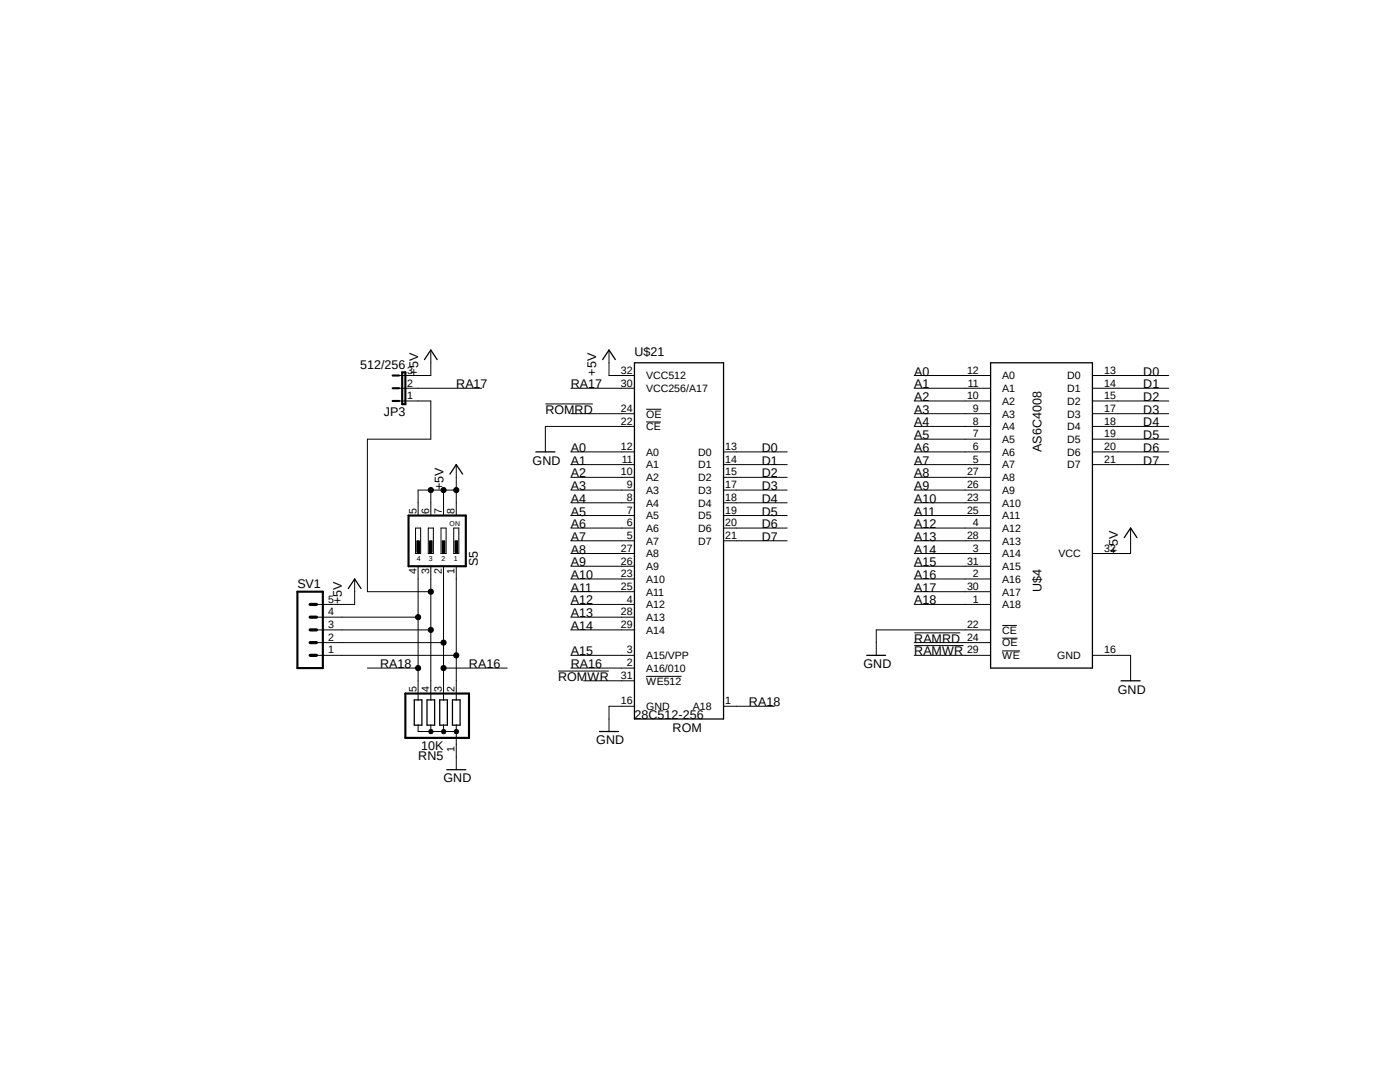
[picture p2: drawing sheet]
<svg xmlns="http://www.w3.org/2000/svg" width="279mm" height="216mm" viewBox="0 0 279 216" stroke-linecap="round" stroke-linejoin="round" font-family="sans-serif">
<path d="M58.7 67.5l174.7 89.3M233.4 67.5l-174.7 89.3" fill="none" stroke="#fff" stroke-width=".2"/>
<g fill="none" stroke="#000" stroke-width=".2">
<path d="M79.6 77.5h16.5M86 69.8v5.1h-6.4M113.9 77.5h12.7M121.5 69.8v5.1h5.1M182.5 74.9h15.2M182.5 77.5h15.2M218 74.9h15.3M218 77.5h15.3M79.6 80h6.4v7.6h-12.7v30.5h12.7M86 97.8v5.1M88.5 97.8v5.1M91.1 97.8h-7.7v5.1"/>
<path d="M91.1 92.7v10.2M108.8 80.6h9.5M113.9 90.2h12.7M113.9 92.7h12.7M113.9 95.2h12.7M113.9 97.8h12.7M113.9 82.5h12.7M126.6 85.1h-17.8v5.1M128.9 84.2h3M128.9 81.7h3.1M144.4 90.2h12.7M144.4 92.7h12.7"/>
<path d="M144.4 95.2h12.7M144.4 97.8h12.7M182.5 90.2h15.2M182.5 92.7h15.2M182.5 95.2h15.2M182.5 97.8h15.2M182.5 85.1h15.2M182.5 82.5h15.2M182.5 80h15.2M182.5 87.6h15.2M218 90.2h15.3M218 92.7h15.3"/>
<path d="M218 85.1h15.3M218 82.5h15.3M218 80h15.3M218 87.6h15.3M70.8 115.5v5.1h-7.6M82.9 105.4h1v5h-1zM83.2 107.9h.5v2.3h-.5zM83.4 113v26.7M85.5 105.4h1v5h-1zM85.7 107.9h.5v2.3h-.5zM86 113v26.7M88 105.4h1v5h-1z"/>
<path d="M88.3 107.9h.5v2.3h-.5zM88.5 113v26.7M90.6 105.4h1v5h-1zM90.8 107.9h.5v2.3h-.5zM91.1 113v26.7M113.9 100.3h12.7M113.9 102.9h12.7M113.9 105.4h12.7M113.9 107.9h12.7M113.9 110.4h12.7M113.9 113h12.7M113.9 115.5h12.7"/>
<path d="M113.9 118.1h12.7M144.4 100.3h12.7M144.4 102.9h12.7M144.4 105.4h12.7M144.4 107.9h12.7M182.5 100.3h15.2M182.5 102.9h15.2M182.5 105.4h15.2M182.5 107.9h15.2M182.5 110.4h15.2M182.5 113h15.2M182.5 115.5h15.2"/>
<path d="M182.5 118.1h15.2M225.6 105.4v5h-7.6M63.2 125.7h22.8M63.2 123.1h20.2M63.2 130.8h27.9M63.2 128.2h25.3M73.3 133.3h10.1M88.5 133.3h12.7M111.4 133.9h10.1M113.9 125.7h12.7M113.9 120.6h12.7M113.9 123.1h12.7"/>
<path d="M113.9 130.8h12.7M113.9 133.3h12.7M116.5 135.8h10.1M128.9 135h7.1M182.5 126.3h9.1M182.5 128.8h9.8M182.5 120.6h15.2M182.5 130.8h15.2M182.5 128.2h15.2M197.7 125.7h-22.8v5.1M200 124.8h2.9M200 127.3h3.1"/>
<path d="M200 129.9h3.5M218 130.8h7.6v5M83.4 144.7v1.3h7.7M85.7 145.7l.3-.2 .3 .2 .1 .3-.1 .3-.3 .1-.3-.1-.1-.3h.5h-.5zM86 144.7v1.3M88.2 145.7l.3-.2 .4 .2 .1 .3-.1 .3-.4 .1-.3-.1-.1-.3h.5h-.5zM88.5 144.7v1.3M90.8 145.7l.3-.2 .3 .2 .1 .3-.1 .3-.3 .1-.3-.1-.2-.3h.5h-.5zM91.1 144.7v8.9M126.6 140.9h-5.1v5.1M144.4 140.9h10.2"/>
<circle cx="86" cy="97.8" r=".51"/>
<circle cx="88.5" cy="97.8" r=".51"/>
<circle cx="91.1" cy="97.8" r=".51"/>
<circle cx="86" cy="118.1" r=".51"/>
<circle cx="83.4" cy="123.1" r=".51"/>
<circle cx="83.4" cy="133.3" r=".51"/>
<circle cx="86" cy="125.7" r=".51"/>
<circle cx="88.5" cy="128.2" r=".51"/>
<circle cx="88.5" cy="133.3" r=".51"/>
<circle cx="91.1" cy="130.8" r=".51"/>
</g>
<g fill="none" stroke="#000" stroke-width=".25">
<path d="M84.7 71.8l1.3-2 1.2 2M120.3 71.8l1.2-2 1.3 2M126.6 72.4h17.8v71.1h-17.8zM197.7 72.4h20.3v60.9h-20.3zM89.8 94.6l1.3-1.9 1.2 1.9M106.9 90.2h3.8M69.5 117.4l1.3-1.9 1.3 1.9M224.4 107.3l1.2-1.9 1.3 1.9M82.7 139.7h1.5v5h-1.5zM85.2 139.7h1.5v5h-1.5zM87.8 139.7h1.5v5h-1.5zM90.3 139.7h1.5v5h-1.5z"/>
<path d="M173 130.8h3.7M223.7 135.8h3.8M89.2 153.6h3.8M119.6 146h3.8"/>
</g>
<path d="M78.4 74.9h1.2M78.4 77.5h1.2M80.3 74.3h.6v6.3h-.6zM78.4 80h1.2M59.4 118.1h5v15.2h-5zM81.5 102.9h11.5v10.1h-11.5zM80.9 138.4h12.7v8.8h-12.7z" fill="none" stroke="#000" stroke-width=".42"/>
<g fill="#000">
<path d="M83.2 107.9h.5v2.3h-.5z" fill-rule="evenodd"/>
<path d="M85.7 107.9h.5v2.3h-.5z" fill-rule="evenodd"/>
<path d="M88.3 107.9h.5v2.3h-.5z" fill-rule="evenodd"/>
<path d="M90.8 107.9h.5v2.3h-.5z" fill-rule="evenodd"/>
<path d="M85.7 145.7l.3-.2 .3 .2 .1 .3-.1 .3-.3 .1-.3-.1-.1-.3h.5h-.5z" fill-rule="evenodd"/>
<path d="M88.2 145.7l.3-.2 .4 .2 .1 .3-.1 .3-.4 .1-.3-.1-.1-.3h.5h-.5z" fill-rule="evenodd"/>
<path d="M90.8 145.7l.3-.2 .3 .2 .1 .3-.1 .3-.3 .1-.3-.1-.2-.3h.5h-.5z" fill-rule="evenodd"/>
<circle cx="86" cy="97.8" r=".51"/>
<circle cx="88.5" cy="97.8" r=".51"/>
<circle cx="91.1" cy="97.8" r=".51"/>
<circle cx="86" cy="118.1" r=".51"/>
<circle cx="83.4" cy="123.1" r=".51"/>
<circle cx="83.4" cy="133.3" r=".51"/>
<circle cx="86" cy="125.7" r=".51"/>
<circle cx="88.5" cy="128.2" r=".51"/>
<circle cx="88.5" cy="133.3" r=".51"/>
<circle cx="91.1" cy="130.8" r=".51"/>
</g>
<path d="M61.9 125.7h1.3M61.9 128.2h1.3M61.9 130.8h1.3M61.9 120.6h1.3M61.9 123.1h1.3" fill="none" stroke="#000" stroke-width=".63"/>
<g font-size="2.5">
<text x="126.6" y="71.1">U$21</text>
<text x="71.9" y="73.5">512/256</text>
<text x="83.4" y="74.9" transform="rotate(-90 83.4 74.9)">+5V</text>
<text x="91.1" y="77.5">RA17</text>
<text x="113.9" y="77.5">RA17</text>
<text x="119" y="74.9" transform="rotate(-90 119 74.9)">+5V</text>
<text x="182.5" y="74.9">A0</text>
<text x="182.5" y="77.5">A1</text>
<text x="228.2" y="77.5">D1</text>
<text x="228.2" y="74.9">D0</text>
<text x="76.6" y="83.1">JP3</text>
<text x="108.8" y="82.5">ROMRD</text>
<text x="182.5" y="80">A2</text>
<text x="182.5" y="82.5">A3</text>
<text x="228.2" y="82.5">D3</text>
<text x="228.2" y="80">D2</text>
<text x="182.5" y="85.1">A4</text>
<text x="182.5" y="87.6">A5</text>
<text x="228.2" y="87.6">D5</text>
<text x="228.2" y="85.1">D4</text>
<text x="106.3" y="92.7">GND</text>
<text x="113.9" y="90.2">A0</text>
<text x="113.9" y="92.7">A1</text>
<text x="113.9" y="95.2">A2</text>
<text x="152" y="95.2">D2</text>
<text x="152" y="92.7">D1</text>
<text x="152" y="90.2">D0</text>
<text x="182.5" y="90.2">A6</text>
<text x="182.5" y="92.7">A7</text>
<text x="182.5" y="95.2">A8</text>
<text x="207.9" y="90.2" transform="rotate(-90 207.9 90.2)">AS6C4008</text>
<text x="228.2" y="92.7">D7</text>
<text x="228.2" y="90.2">D6</text>
<text x="88.5" y="97.8" transform="rotate(-90 88.5 97.8)">+5V</text>
<text x="113.9" y="97.8">A3</text>
<text x="113.9" y="100.3">A4</text>
<text x="152" y="100.3">D4</text>
<text x="152" y="97.8">D3</text>
<text x="182.5" y="97.8">A9</text>
<text x="182.5" y="100.3">A10</text>
<text x="113.9" y="102.9">A5</text>
<text x="113.9" y="105.4">A6</text>
<text x="113.9" y="107.9">A7</text>
<text x="152" y="107.9">D7</text>
<text x="152" y="105.4">D6</text>
<text x="152" y="102.9">D5</text>
<text x="182.5" y="102.9">A11</text>
<text x="182.5" y="105.4">A12</text>
<text x="182.5" y="107.9">A13</text>
<text x="95.4" y="113" transform="rotate(-90 95.4 113)">S5</text>
<text x="113.9" y="110.4">A8</text>
<text x="113.9" y="113">A9</text>
<text x="182.5" y="110.4">A14</text>
<text x="182.5" y="113">A15</text>
<text x="223.1" y="110.4" transform="rotate(-90 223.1 110.4)">+5V</text>
<text x="59.4" y="117.3">SV1</text>
<text x="113.9" y="115.5">A10</text>
<text x="113.9" y="118.1">A11</text>
<text x="182.5" y="115.5">A16</text>
<text x="182.5" y="118.1">A17</text>
<text x="207.9" y="118.1" transform="rotate(-90 207.9 118.1)">U$4</text>
<text x="68.2" y="120.6" transform="rotate(-90 68.2 120.6)">+5V</text>
<text x="113.9" y="120.6">A12</text>
<text x="113.9" y="123.1">A13</text>
<text x="113.9" y="125.7">A14</text>
<text x="182.5" y="120.6">A18</text>
<text x="113.9" y="130.8">A15</text>
<text x="182.5" y="128.2">RAMRD</text>
<text x="182.5" y="130.8">RAMWR</text>
<text x="75.9" y="133.3">RA18</text>
<text x="93.6" y="133.3">RA16</text>
<text x="111.4" y="135.8">ROMWR</text>
<text x="113.9" y="133.3">RA16</text>
<text x="172.3" y="133.3">GND</text>
<text x="126.6" y="143.5">28C512-256</text>
<text x="149.5" y="140.9">RA18</text>
<text x="223.1" y="138.4">GND</text>
<text x="84.1" y="149.6">10K</text>
<text x="119" y="148.5">GND</text>
<text x="134.2" y="146">ROM</text>
<text x="83.5" y="151.6">RN5</text>
<text x="88.5" y="156.1">GND</text>
</g>
<g font-size="2.1">
<text x="81.3" y="77.1">2</text>
<text x="81.3" y="74.6">3</text>
<text x="123.9" y="74.6">32</text>
<text x="123.9" y="77.1">30</text>
<text x="128.9" y="75.7">VCC512</text>
<text x="193" y="74.6">12</text>
<text x="193.2" y="77.1">11</text>
<text x="200" y="75.7">A0</text>
<text x="213" y="75.7">D0</text>
<text x="220.3" y="74.6">13</text>
<text x="220.3" y="77.1">14</text>
<text x="81.3" y="79.7">1</text>
<text x="123.9" y="82.2">24</text>
<text x="128.9" y="83.3">OE</text>
<text x="128.9" y="78.2">VCC256/A17</text>
<text x="193" y="79.7">10</text>
<text x="194.2" y="82.2">9</text>
<text x="200" y="78.2">A1</text>
<text x="200" y="80.8">A2</text>
<text x="200" y="83.3">A3</text>
<text x="213" y="78.2">D1</text>
<text x="213" y="80.8">D2</text>
<text x="213" y="83.3">D3</text>
<text x="220.3" y="79.7">15</text>
<text x="220.3" y="82.2">17</text>
<text x="123.9" y="89.8">12</text>
<text x="123.9" y="84.8">22</text>
<text x="128.9" y="85.9">CE</text>
<text x="144.7" y="89.8">13</text>
<text x="194.2" y="84.8">8</text>
<text x="194.2" y="87.3">7</text>
<text x="194.2" y="89.8">6</text>
<text x="200" y="85.9">A4</text>
<text x="200" y="88.4">A5</text>
<text x="213" y="85.9">D4</text>
<text x="213" y="88.4">D5</text>
<text x="220.3" y="84.8">18</text>
<text x="220.3" y="87.3">19</text>
<text x="220.3" y="89.8">20</text>
<text x="123.9" y="94.9">10</text>
<text x="124.1" y="92.3">11</text>
<text x="128.9" y="90.9">A0</text>
<text x="128.9" y="93.5">A1</text>
<text x="139.4" y="90.9">D0</text>
<text x="139.4" y="93.5">D1</text>
<text x="144.7" y="92.3">14</text>
<text x="144.7" y="94.9">15</text>
<text x="193" y="94.9">27</text>
<text x="194.2" y="92.3">5</text>
<text x="200" y="90.9">A6</text>
<text x="200" y="93.5">A7</text>
<text x="213" y="90.9">D6</text>
<text x="213" y="93.5">D7</text>
<text x="220.3" y="92.3">21</text>
<text x="125.1" y="97.4">9</text>
<text x="125.1" y="99.9">8</text>
<text x="128.9" y="96">A2</text>
<text x="128.9" y="98.6">A3</text>
<text x="128.9" y="101.1">A4</text>
<text x="139.4" y="96">D2</text>
<text x="139.4" y="98.6">D3</text>
<text x="139.4" y="101.1">D4</text>
<text x="144.7" y="97.4">17</text>
<text x="144.7" y="99.9">18</text>
<text x="193" y="97.4">26</text>
<text x="193" y="99.9">23</text>
<text x="200" y="96">A8</text>
<text x="200" y="98.6">A9</text>
<text x="200" y="101.1">A10</text>
<text x="83.1" y="102.5" transform="rotate(-90 83.1 102.5)">5</text>
<text x="85.6" y="102.5" transform="rotate(-90 85.6 102.5)">6</text>
<text x="88.2" y="102.5" transform="rotate(-90 88.2 102.5)">7</text>
<text x="90.7" y="102.5" transform="rotate(-90 90.7 102.5)">8</text>
<text x="125.1" y="102.5">7</text>
<text x="125.1" y="105">6</text>
<text x="125.1" y="107.6">5</text>
<text x="128.9" y="103.6">A5</text>
<text x="128.9" y="106.1">A6</text>
<text x="139.4" y="103.6">D5</text>
<text x="139.4" y="106.1">D6</text>
<text x="144.7" y="102.5">19</text>
<text x="144.7" y="105">20</text>
<text x="144.7" y="107.6">21</text>
<text x="193" y="102.5">25</text>
<text x="193" y="107.6">28</text>
<text x="194.2" y="105">4</text>
<text x="200" y="103.6">A11</text>
<text x="200" y="106.1">A12</text>
<text x="123.9" y="110.1">27</text>
<text x="123.9" y="112.6">26</text>
<text x="128.9" y="108.7">A7</text>
<text x="128.9" y="111.2">A8</text>
<text x="128.9" y="113.7">A9</text>
<text x="139.4" y="108.7">D7</text>
<text x="193" y="112.6">31</text>
<text x="194.2" y="110.1">3</text>
<text x="200" y="108.7">A13</text>
<text x="200" y="111.2">A14</text>
<text x="200" y="113.7">A15</text>
<text x="211.2" y="111.2">VCC</text>
<text x="220.3" y="110.1">32</text>
<text x="83.1" y="114.6" transform="rotate(-90 83.1 114.6)">4</text>
<text x="85.6" y="114.6" transform="rotate(-90 85.6 114.6)">3</text>
<text x="88.2" y="114.6" transform="rotate(-90 88.2 114.6)">2</text>
<text x="90.7" y="114.6" transform="rotate(-90 90.7 114.6)">1</text>
<text x="123.9" y="115.2">23</text>
<text x="123.9" y="117.7">25</text>
<text x="128.9" y="116.3">A10</text>
<text x="128.9" y="118.8">A11</text>
<text x="193" y="117.7">30</text>
<text x="194.2" y="115.2">2</text>
<text x="200" y="116.3">A16</text>
<text x="200" y="118.8">A17</text>
<text x="65.5" y="125.3">3</text>
<text x="65.5" y="122.8">4</text>
<text x="65.5" y="120.3">5</text>
<text x="123.9" y="125.3">29</text>
<text x="123.9" y="122.8">28</text>
<text x="125.1" y="120.3">4</text>
<text x="128.9" y="121.4">A12</text>
<text x="128.9" y="123.9">A13</text>
<text x="193" y="125.3">22</text>
<text x="194.2" y="120.3">1</text>
<text x="200" y="121.4">A18</text>
<text x="65.5" y="130.4">1</text>
<text x="65.5" y="127.9">2</text>
<text x="125.1" y="130.4">3</text>
<text x="128.9" y="126.4">A14</text>
<text x="128.9" y="131.5">A15/VPP</text>
<text x="193" y="127.9">24</text>
<text x="193" y="130.4">29</text>
<text x="200" y="126.4">CE</text>
<text x="200" y="129">OE</text>
<text x="200" y="131.5">WE</text>
<text x="211" y="131.5">GND</text>
<text x="220.3" y="130.4">16</text>
<text x="123.9" y="135.5">31</text>
<text x="125.1" y="132.9">2</text>
<text x="128.9" y="136.6">WE512</text>
<text x="128.9" y="134.1">A16/010</text>
<text x="83.1" y="138" transform="rotate(-90 83.1 138)">5</text>
<text x="85.6" y="138" transform="rotate(-90 85.6 138)">4</text>
<text x="88.2" y="138" transform="rotate(-90 88.2 138)">3</text>
<text x="90.7" y="138" transform="rotate(-90 90.7 138)">2</text>
<text x="123.9" y="140.5">16</text>
<text x="128.9" y="141.7">GND</text>
<text x="138.3" y="141.7">A18</text>
<text x="144.7" y="140.5">1</text>
<text x="90.7" y="150.1" transform="rotate(-90 90.7 150.1)">1</text>
</g>
<g font-size="1.4">
<text x="89.7" y="104.9">ON</text>
<text x="83.2" y="112">4</text>
<text x="85.6" y="112">3</text>
<text x="88.1" y="112">2</text>
<text x="90.6" y="112">1</text>
</g>
</svg>
